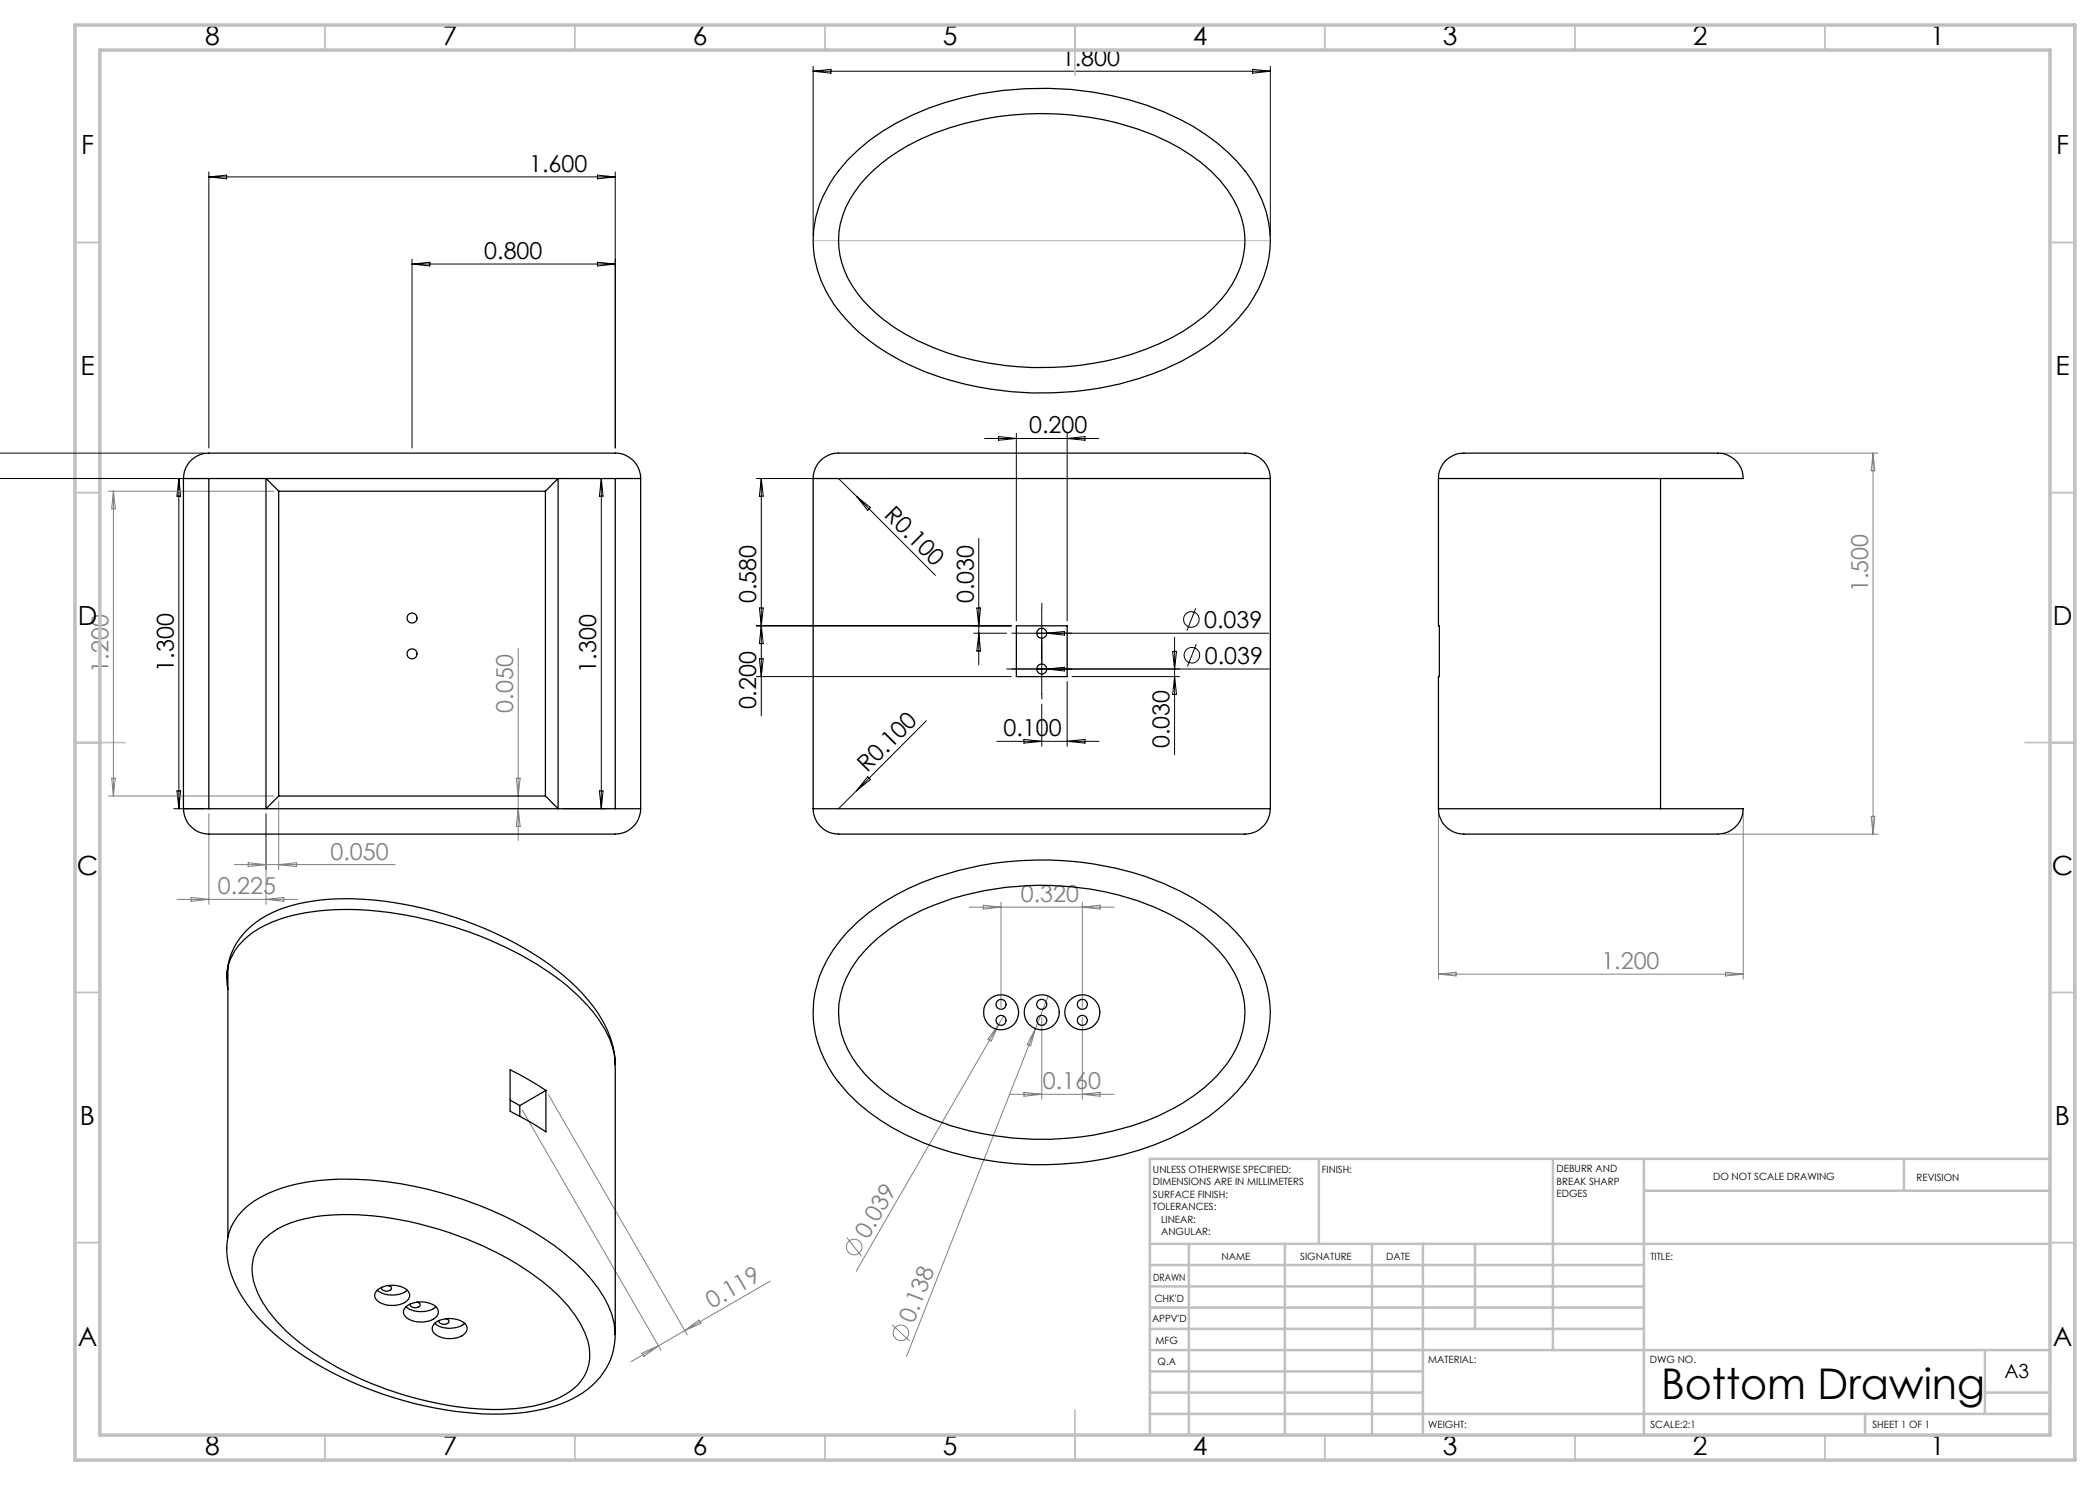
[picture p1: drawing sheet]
<svg xmlns="http://www.w3.org/2000/svg" width="420mm" height="297mm" viewBox="0 0 420 297" stroke-linecap="round" stroke-linejoin="round" font-family="sans-serif">
<g fill="none" stroke="#000" stroke-width=".2">
<path d="M162.6 13.3v33.8M162.6 14.2h91.5M162.6 14.2l3.6-.3v.7zM250.5 13.9l3.6 .3-3.6 .4zM254.1 13.3v33.8M41.8 34.4v55.2M41.8 35.4h81.2M41.8 35.4l3.5-.4v.8zM119.5 35l3.5 .4-3.5 .4zM123 34.4v55.2M82.4 51.8v37.8M82.4 52.8h40.6"/>
<path d="M82.4 52.8l3.6-.3v.7zM119.5 52.5l3.5 .3-3.5 .4zM0 95.7h40.8M0 90.6h40.8M35.8 95.7l.3 3.5h-.7zM35.8 95.7v66M112.6 95.7h8.6M120.3 95.7v66M120.3 95.7l.3 3.5h-.7zM151.3 95.7h26.8M152.3 95.7l.3 3.5h-.7zM152.3 95.7v47.5"/>
<path d="M167.7 95.7l3.6 3.6M171.3 99.3l15.8 15.8M171.3 99.3l2.8 2.2-.6 .6zM196.9 87.7h22.9M199.7 87.3l3.6 .4-3.6 .3zM203.3 86.7v37.5M213.4 86.7v37.5M213.4 87.7l3.6-.4v.7zM195.8 107.7v25.3M151.3 125.2h50.9M151.3 135.3h50.9M151.9 121.6h.7l-.7 7.1h.7z"/>
<path d="M151.9 131.8h.7l-.3 3.5zM194.7 126.6h6.6M195.4 121.6h.7l-.3 3.6zM195.8 126.6l.3 3.6h-.7zM201.3 133.8h52.6M203.3 126.6h50.5M208.4 121.7v17.1M209.3 126.6l3.6-.3v.7zM209.3 133.8l3.6-.3v.7zM213.4 136.3v13M214.4 135.3h21.5M234.5 130.3h.8l-.4 3.5z"/>
<path d="M234.9 127.5v23.5M234.9 135.3l.4 3.6h-.8zM239.1 121.7l-1.7 4.4M239.3 128.8l-1.8 4.5M35.4 158.2h.7l-.3 3.5zM119.9 158.2h.7l-.3 3.5zM173.5 155.4l.6 .5-2.8 2.2zM185.3 144.1l-17.6 17.6M199.4 148.3h20.4M204.8 147.9l3.6 .4-3.6 .3zM208.4 140.8v8.5M213.4 148.3l3.6-.4v.7z"/>
<path d="M34.7 161.7h6.1M112.6 161.7h8.6"/>
<circle cx="238.3" cy="123.9" r="1.55"/>
<circle cx="238.4" cy="131.1" r="1.55"/>
</g>
<g fill="none" stroke="#808080" stroke-width=".2">
<path d="M21.7 98.2h33.1M22.7 98.2v61M22.7 98.2l.4 3.6h-.8zM344.6 90.6h31M374.6 90.6v76.2M374.6 90.6l.4 3.6h-.8zM103.6 129.6v38.5M21.7 159.2h33.1M22.3 155.6h.8l-.4 3.6zM103.3 155.6h.7l-.4 3.6zM35.4 179.9h24.1M38.2 179.5l3.6 .4-3.6 .4z"/>
<path d="M41.8 162.7v18.2M46.8 172.9h32.2M49.6 172.5l3.6 .4-3.6 .4zM53.2 162.7v18.2M53.2 179.9l3.6-.4v.8zM55.7 160.2v13.7M55.7 172.9l3.6-.4v.8zM103.6 161.7l.4 3.6h-.7zM287.7 162.7v33.1M344.6 166.8h31M348.7 162.7v33.1M374.2 163.3h.8l-.4 3.5z"/>
<path d="M193.9 181.4h28.9M196.7 181l3.5 .4-3.5 .4zM200.2 180.4v21.1M209.6 199.2l-2.5 6.5M216.5 180.4v21.1M216.5 181.4l3.5-.4v.8zM287.7 194.8h61M287.7 194.8l3.5-.4v.8zM345.1 194.4l3.6 .4-3.6 .4zM109.7 219l27.7 48M199.7 204.9l-28.5 49.3M199.7 204.9l-1.4 3.3-.7-.4z"/>
<path d="M200.7 203.2l-1 1.7M202 218.9h20.8M204.8 218.5l3.6 .4-3.6 .3zM207.1 205.7l-25.8 65.6M207.1 205.7l-1 3.5-.7-.3zM208.4 203.5v16.3M216.5 203.5v16.3M216.5 218.9l3.5-.4v.7zM104.5 222l27.7 48M154.1 256.2l-22.4 13M169.4 247.5l2.9 3.8M128.4 270.6l3.3-1.4-2.9 2.1z"/>
<path d="M131.7 269.2l-5.5 3.1M136.9 266.1l2.9-2.1 .4 .7zM178.4 264.9l3.5 3.3"/>
<circle cx="170.8" cy="249.4" r="1.54"/>
<circle cx="180.2" cy="266.6" r="1.56"/>
</g>
<path d="M203.4 133.8h-1M203.4 126.6h-1M208.4 128.8v-1M208.4 138.8v1M208.4 121.6v-1M208.4 131.6v1M213.4 133.8h1M213.4 126.6h1" fill="none" stroke="#000" stroke-width=".2" stroke-dasharray="15.2 1.3 1.3 1.3"/>
<path d="M162.6 48.1h91.5" fill="none" stroke="#c0c0c0" stroke-width=".2"/>
<g fill="none" stroke="#c0c0c0" stroke-width=".35">
<path d="M65 5v5M115 5v5M165 5v5M215 5v10M265 5v5M315 5v5M365 5v5M15 48.5h5M410 48.5h5M15 98.5h5M410 98.5h5M15 148.5h10"/>
<path d="M405 148.5h10M15 198.5h5M410 198.5h5M15 248.5h5M410 248.5h5M65 287v5M115 287v5M165 287v5M215 282v10M265 287v5M315 287v5M365 287v5"/>
</g>
<g fill="none" stroke="#c0c0c0" stroke-width=".5">
<path d="M263.8 231.8v17M310.6 231.8v38.2M328.8 231.8v55.2M328.8 238.2h81.2M380.8 231.8v6.4M410 231.8h-180v55.2M230 248.8h180M230 257.3h98.8M230 253h98.8M237.8 248.8v38.2M257 248.8v38.2M274.4 248.8v38.2"/>
<path d="M284.6 248.8v38.2M295 248.8v17M230 265.8h98.8M230 261.5h98.8M230 278.5h54.6M230 274.3h54.6M230 270h180M397 278.5h13M397 270v12.8M230 282.8h180M373 282.8v4.2"/>
</g>
<path d="M15 5h400v287h-400zM20 10h390v277h-390z" fill="none" stroke="#c0c0c0" stroke-width=".7"/>
<g fill="none" stroke="#000" stroke-width=".25">
<path d="M169.5 32.1a46.5 46.5 0 0 1 23-12.6 65.5 65.5 0 0 1 40.3 2.9 38.2 38.2 0 0 1 17.5 13.7 21.5 21.5 0 0 1-.9 25.4 39.6 39.6 0 0 1-19 13.3 64.8 64.8 0 0 1-50.3-2.7 34.9 34.9 0 0 1-14.8-13.6 21.5 21.5 0 0 1 2.4-24.3zM173.2 35.5a40.1 40.1 0 0 1 19.8-10.8 60.1 60.1 0 0 1 40.8 3.7 30.6 30.6 0 0 1 13 11.7 16.4 16.4 0 0 1-1.4 18.4 35.6 35.6 0 0 1-16.4 11.4 60.1 60.1 0 0 1-45.5-1.8 30.5 30.5 0 0 1-13.9-12.4 16.3 16.3 0 0 1 1.4-17.4zM36.7 95.7a5.3 5.3 0 0 1 6.3-5.1h77.4a11.8 11.8 0 0 1 4.8 .5 5.1 5.1 0 0 1 2.9 4.6M36.7 95.7h5.1M36.7 95.7v66M41.8 95.7h81.2M41.8 95.7v66M55.7 98.2l-2.5-2.5v66l2.5-2.5M55.7 98.2h53.4M55.7 98.2v61M109.1 98.2l2.5-2.5v66l-2.5-2.5M109.1 98.2v61"/>
<path d="M123 95.7h5.1M123 95.7v66M128.1 95.7v66M162.6 95.7a5.3 5.3 0 0 1 6.3-5.1h78.3a9.5 9.5 0 0 1 3.9 .5 5.1 5.1 0 0 1 3 4.6M162.6 95.7h91.5M162.6 95.7v66M254.1 95.7v66M287.7 95.7h44.4M332.1 95.7h16.5M332.1 95.7v66M348.7 95.7a5.3 5.3 0 0 0-6.4-5.1h-48.2a8.4 8.4 0 0 0-3.4 .5 4.9 4.9 0 0 0-3 4.6v29.5h.2v10.1h-.2v26.4M203.3 125.2h10.1v10.1h-10.1z"/>
<path d="M55.7 159.2h53.4M36.7 161.7a5.2 5.2 0 0 0 5.9 5.1h78.3a9.1 9.1 0 0 0 4.9-.8 5.1 5.1 0 0 0 2.3-4.3M36.7 161.7h5.1M41.8 161.7h81.2M123 161.7h5.1M162.6 161.7a5.2 5.2 0 0 0 6 5.1h78.8a8 8 0 0 0 4.3-.8 5.1 5.1 0 0 0 2.4-4.3M162.6 161.7h91.5M287.7 161.7a5.3 5.3 0 0 0 6.3 5.1h47.9a7.1 7.1 0 0 0 5-1.2 5 5 0 0 0 1.8-3.9M287.7 161.7h44.4M332.1 161.7h16.5M45.4 195a14 14 0 0 1 7.9-11.9 33.3 33.3 0 0 1 16.1-3.4 73.3 73.3 0 0 1 41.9 14.3 32.6 32.6 0 0 1 10.7 13.2l.3 1.1a15.1 15.1 0 0 1 .7 4.7M45.4 195.1l-.1 .6"/>
<path d="M45.6 193.4l-.2 1.6 .2 2.9M45.6 193.4a12.6 12.6 0 0 1 7.6-8.4 39.3 39.3 0 0 1 18.2-3.1 75.6 75.6 0 0 1 40.3 13.9 32.1 32.1 0 0 1 10.3 12 13.5 13.5 0 0 1 1 5.2M45.6 193.4v54M169.5 186.4a46 46 0 0 1 22.1-12.3 65.9 65.9 0 0 1 41.1 2.6 37.1 37.1 0 0 1 18.5 15.2 21.6 21.6 0 0 1-2.2 24.5 40.3 40.3 0 0 1-18.1 12.5 65 65 0 0 1-49.9-2 35.7 35.7 0 0 1-15.2-13.3 21.4 21.4 0 0 1 .9-23.7zM173.2 189.9a39.7 39.7 0 0 1 17.3-10.2 61 61 0 0 1 40.4 1.7 32.3 32.3 0 0 1 15 11.6 16.4 16.4 0 0 1-.5 19.8 35.7 35.7 0 0 1-15.9 11.3 60.7 60.7 0 0 1-42.7-.2 33.5 33.5 0 0 1-16.3-12.4 16.5 16.5 0 0 1 1.3-20zM102 214l3.7 1.9 3.5 2.2v8.3l-3.5-2.2-3.7-2zM109.2 218.1l-5.2 3M123 213v53.9a14.2 14.2 0 0 1-8.5 12.8 34.9 34.9 0 0 1-16.1 3.1 72.9 72.9 0 0 1-41.8-14.6 31.2 31.2 0 0 1-10.3-13.2 14.9 14.9 0 0 1-.7-7.6M102 220l2 1.1M104 221.1v2.1M45.6 247.4a12 12 0 0 1 6.3-7.8 31.4 31.4 0 0 1 13.9-3.7 74.8 74.8 0 0 1 41.1 10.6 39.5 39.5 0 0 1 14 13.2 14.6 14.6 0 0 1 2.1 7.2M52.8 247.9a19.7 19.7 0 0 1 11.8-4.8 65.6 65.6 0 0 1 37 8.6 41.9 41.9 0 0 1 13.4 11.3 12.6 12.6 0 0 1 2.8 9.9 9.3 9.3 0 0 1-4.9 6.1 28.4 28.4 0 0 1-14.5 2.9 68.3 68.3 0 0 1-38.5-13.4 28.8 28.8 0 0 1-8.3-9.8 9.4 9.4 0 0 1 1.2-10.8z"/>
<path d="M75.4 258.1a5.1 5.1 0 0 1 6-.1 1.48 1.48 0 0 1-.5 2.5 4.9 4.9 0 0 1-5.8-.8 1.28 1.28 0 0 1 .3-1.6zM75.4 258.1a5.2 5.2 0 0 0 6.1 0M77.6 257.1l.4 .1a.45 .45 0 0 1 .3 .4 .45 .45 0 0 1-.3 .5 1.14 1.14 0 0 1-1.7-.5l.1-.1M81.2 261.4a5.1 5.1 0 0 1 5.9-.1 1.48 1.48 0 0 1-.4 2.5 4.9 4.9 0 0 1-5.8-.8 1.28 1.28 0 0 1 .3-1.6zM81.2 261.4a5.2 5.2 0 0 0 6 0M83.4 260.4a.53 .53 0 0 1 .6 .5 .53 .53 0 0 1-.5 .6h-.9a.58 .58 0 0 1-.5-.6v-.1M86.9 264.7a5 5 0 0 1 6.3 .2 1.47 1.47 0 0 1-.8 2.3 4.9 4.9 0 0 1-5.8-.9 1.28 1.28 0 0 1 .3-1.6zM86.9 264.7a5.1 5.1 0 0 0 6.1 0M89.1 263.7a.53 .53 0 0 1 .7 .5 .53 .53 0 0 1-.5 .6h-1a.51 .51 0 0 1-.4-.7"/>
<circle cx="82.4" cy="123.6" r="1"/>
<circle cx="82.4" cy="130.8" r="1"/>
<circle cx="208.3" cy="126.7" r="1"/>
<circle cx="208.3" cy="133.8" r="1"/>
<circle cx="200.2" cy="204.1" r="1"/>
<circle cx="200.2" cy="200.9" r="1"/>
<circle cx="200.2" cy="202.5" r="3.5"/>
<circle cx="208.3" cy="204.1" r="1"/>
<circle cx="208.3" cy="200.9" r="1"/>
<circle cx="208.3" cy="202.5" r="3.5"/>
<circle cx="216.5" cy="202.5" r="3.5"/>
<circle cx="216.5" cy="200.9" r="1"/>
<circle cx="216.5" cy="204.1" r="1"/>
</g>
<text font-size="8.5" x="332.2" y="279.7">Bottom Drawing</text>
<g font-size="5.3">
<text x="41" y="9">8</text>
<text x="88.5" y="9">7</text>
<text x="138.5" y="9">6</text>
<text x="188.5" y="9">5</text>
<text x="238.5" y="9">4</text>
<text x="288.5" y="9">3</text>
<text x="338.5" y="9">2</text>
<text x="386" y="9">1</text>
<text x="16.2" y="30.7">F</text>
<text x="411.2" y="30.7">F</text>
<text x="16.1" y="75">E</text>
<text x="411.1" y="75">E</text>
<text x="15.5" y="125">D</text>
<text x="410.5" y="125">D</text>
<text x="15.4" y="175">C</text>
<text x="410.4" y="175">C</text>
<text x="16" y="225">B</text>
<text x="411" y="225">B</text>
<text x="15.5" y="269.2">A</text>
<text x="410.5" y="269.2">A</text>
<text x="41" y="291">8</text>
<text x="88.5" y="291">7</text>
<text x="138.5" y="291">6</text>
<text x="188.5" y="291">5</text>
<text x="238.5" y="291">4</text>
<text x="288.5" y="291">3</text>
<text x="338.5" y="291">2</text>
<text x="386" y="291">1</text>
</g>
<g font-size="4.7">
<text x="212.4" y="13.2">1.800</text>
<text x="105.8" y="34.4">1.600</text>
<text x="96.9" y="51.8">0.800</text>
<text x="205.8" y="86.7">0.200</text>
<text x="176.6" y="103.2" transform="rotate(45 176.6 103.2)">R0.100</text>
<text x="151.3" y="120.6" transform="rotate(-90 151.3 120.6)">0.580</text>
<text x="194.7" y="120.6" transform="rotate(-90 194.7 120.6)">0.030</text>
<text x="240.9" y="125.6">0.039</text>
<text x="34.8" y="134.3" transform="rotate(-90 34.8 134.3)">1.300</text>
<text x="119.2" y="134.5" transform="rotate(-90 119.2 134.5)">1.300</text>
<text x="241" y="132.7">0.039</text>
<text x="151.3" y="141.9" transform="rotate(-90 151.3 141.9)">0.200</text>
<text x="200.7" y="147.2">0.100</text>
<text x="233.9" y="149.6" transform="rotate(-90 233.9 149.6)">0.030</text>
<text x="173.5" y="154.6" transform="rotate(-45 173.5 154.6)">R0.100</text>
</g>
<g font-size="4.7" fill="#808080">
<text x="373.6" y="118.4" transform="rotate(-90 373.6 118.4)">1.500</text>
<text x="21.7" y="134.5" transform="rotate(-90 21.7 134.5)">1.200</text>
<text x="102.7" y="142.5" transform="rotate(-90 102.7 142.5)">0.050</text>
<text x="66.1" y="171.9">0.050</text>
<text x="43.6" y="178.8">0.225</text>
<text x="204.2" y="180.4">0.320</text>
<text x="320.3" y="193.8">1.200</text>
<text x="208.6" y="217.8">0.160</text>
<text x="173.6" y="248" transform="rotate(-60 173.6 248)">0.039</text>
<text x="142.4" y="261.8" transform="rotate(-30 142.4 261.8)">0.119</text>
<text x="182.7" y="264.8" transform="rotate(-69 182.7 264.8)">0.138</text>
</g>
<text font-size="3.9" x="400.9" y="275.5">A3</text>
<g font-size="2">
<text x="230.6" y="234.6">UNLESS OTHERWISE SPECIFIED:</text>
<text x="230.6" y="237.1">DIMENSIONS ARE IN MILLIMETERS</text>
<text x="230.6" y="239.6">SURFACE FINISH:</text>
<text x="264.4" y="234.6">FINISH:</text>
<text x="311.3" y="234.5">DEBURR AND</text>
<text x="311.3" y="237">BREAK SHARP</text>
<text x="311.3" y="239.5">EDGES</text>
<text x="342.6" y="236">DO NOT SCALE DRAWING</text>
<text x="383.3" y="236.2">REVISION</text>
<text x="230.6" y="242.1">TOLERANCES:</text>
<text x="232.2" y="244.6">LINEAR:</text>
<text x="232.2" y="247.1">ANGULAR:</text>
<text x="244.3" y="252">NAME</text>
<text x="260" y="251.9">SIGNATURE</text>
<text x="277.2" y="251.9">DATE</text>
<text x="330.1" y="251.9">TITLE:</text>
<text x="230.6" y="256.1">DRAWN</text>
<text x="230.9" y="260.3">CHK'D</text>
<text x="230.4" y="264.4">APPV'D</text>
<text x="231.1" y="268.8">MFG</text>
<text x="231.5" y="273">Q.A</text>
<text x="285.6" y="272.5">MATERIAL:</text>
<text x="330" y="272.5">DWG NO.</text>
<text x="285.6" y="285.5">WEIGHT:</text>
<text x="330.1" y="285.6">SCALE:2:1</text>
<text x="374.5" y="285.6">SHEET 1 OF 1</text>
</g>
</svg>
